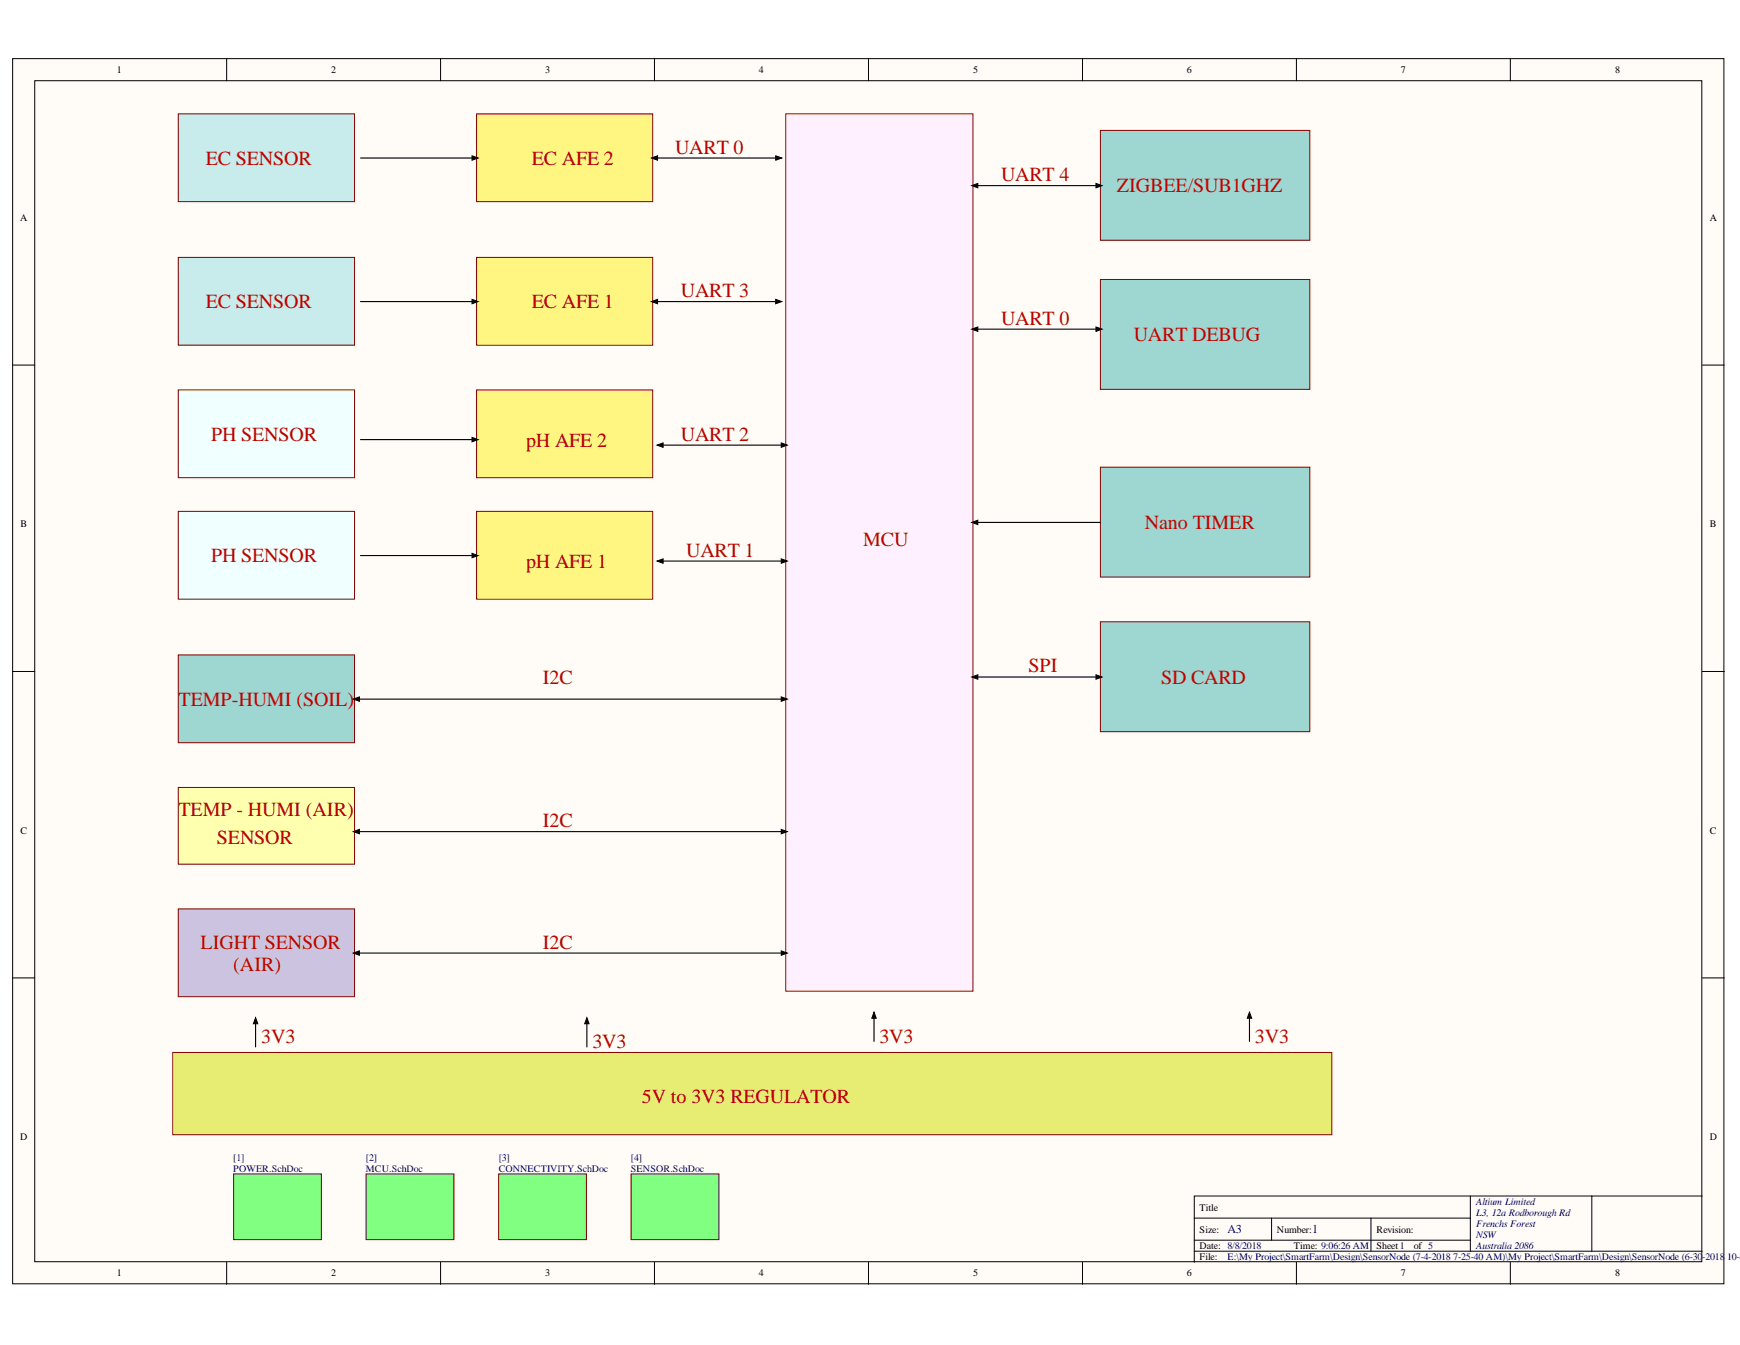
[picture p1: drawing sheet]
<svg xmlns="http://www.w3.org/2000/svg" width="279mm" height="216mm" viewBox="0 0 279 216" stroke-linecap="round" stroke-linejoin="round" font-family="sans-serif">
<g fill="#fffcf8" stroke="#000" stroke-width=".16">
<path d="M2 9.4h274.8v196.7h-274.8z"/>
<path d="M5.6 13h267.7v189.5h-267.7z"/>
</g>
<g fill="none" stroke="#000" stroke-width=".16">
<path d="M36.4 9.4v3.6M70.7 9.4v3.6M105.1 9.4v3.6M139.5 9.4v3.6M173.8 9.4v3.6M208.2 9.4v3.6M242.5 9.4v3.6M2 58.6h3.6M273.3 58.6h3.6M2 107.8h3.6M273.3 107.8h3.6M2 157h3.6"/>
<path d="M273.3 157h3.6M191.8 195.5h44.3M191.8 199.1h44.3M204.2 195.5v3.6M220.1 195.5v5.3M236.1 192v8.8M255.6 192h-63.8v10.6M273.3 192h-17.7v8.8M36.4 202.6v3.6M70.7 202.6v3.6M105.1 202.6v3.6M139.5 202.6v3.6"/>
<path d="M173.8 202.6v3.6M191.8 200.8h81.5M208.2 202.6v3.6M242.5 202.6v3.6"/>
</g>
<path d="M176.7 44.9h33.6v17.6h-33.6z" fill="#9ed7d2" stroke="#800000" stroke-width=".16"/>
<path d="M126.2 18.3h30v140.8h-30z" fill="#fff0ff" stroke="#800000" stroke-width=".16"/>
<path d="M76.5 82.1h28.3v14.1h-28.3z" fill="#fff681" stroke="#800000" stroke-width=".16"/>
<path d="M57.9 89.2h18.6M105.8 90.1h20.4" fill="none" stroke="#000" stroke-width=".18"/>
<path d="M75.8 88.8l1 .4-1 .3zM105.5 90.1l1-.4v.7zM125.4 89.7l1 .4-1 .3z" fill="#000"/>
<path d="M75.8 88.8l1 .4-1 .3zM105.5 90.1l1-.4v.7zM125.4 89.7l1 .4-1 .3z" fill="none" stroke="#000" stroke-width=".16"/>
<path d="M28.6 145.9h28.3v14.1h-28.3z" fill="#ccc3e1" stroke="#800000" stroke-width=".16"/>
<path d="M28.6 126.4h28.3v12.3h-28.3z" fill="#ffffb0" stroke="#800000" stroke-width=".16"/>
<path d="M28.6 41.3h28.3v14.1h-28.3z" fill="#c8ebeb" stroke="#800000" stroke-width=".16"/>
<path d="M28.6 82.1h28.3v14.1h-28.3z" fill="#f0ffff" stroke="#800000" stroke-width=".16"/>
<path d="M57 133.5h69.2" fill="none" stroke="#000" stroke-width=".18"/>
<path d="M56.7 133.5l1-.4v.7zM125.4 133.1l1 .4-1 .3z" fill="#000"/>
<path d="M56.7 133.5l1-.4v.7zM125.4 133.1l1 .4-1 .3z" fill="none" stroke="#000" stroke-width=".16"/>
<path d="M176.7 20.9h33.6v17.7h-33.6z" fill="#9ed7d2" stroke="#800000" stroke-width=".16"/>
<path d="M156.3 29.8h20.4M156.3 52.8h20.4M105.8 71.5h20.4" fill="none" stroke="#000" stroke-width=".18"/>
<path d="M156 29.8l1-.4v.8zM176 29.4l1 .4-1 .4zM156 52.8l1-.3v.7zM176 52.5l1 .3-1 .4zM105.5 71.5l1-.4v.7zM125.4 71.1l1 .4-1 .3z" fill="#000"/>
<path d="M156 29.8l1-.4v.8zM176 29.4l1 .4-1 .4zM156 52.8l1-.3v.7zM176 52.5l1 .3-1 .4zM105.5 71.5l1-.4v.7zM125.4 71.1l1 .4-1 .3z" fill="none" stroke="#000" stroke-width=".16"/>
<path d="M28.6 105.1h28.3v14.1h-28.3z" fill="#9ed7d2" stroke="#800000" stroke-width=".16"/>
<path d="M57 112.2h69.2" fill="none" stroke="#000" stroke-width=".18"/>
<path d="M56.7 112.2l1-.3v.7zM125.4 111.9l1 .3-1 .4z" fill="#000"/>
<path d="M56.7 112.2l1-.3v.7zM125.4 111.9l1 .3-1 .4z" fill="none" stroke="#000" stroke-width=".16"/>
<path d="M27.7 168.9h186.2v13.2h-186.2z" fill="#e7ec73" stroke="#800000" stroke-width=".16"/>
<path d="M41 163.6v4.5M94.2 163.6v4.5M140.3 162.7v4.5M200.6 162.7v4.5" fill="none" stroke="#000" stroke-width=".18"/>
<path d="M41 163.4l.4 .9h-.7zM94.2 163.4l.4 .9h-.7zM140.3 162.5l.4 .9h-.7zM200.6 162.5l.4 .9h-.7z" fill="#000"/>
<path d="M41 163.4l.4 .9h-.7zM94.2 163.4l.4 .9h-.7zM140.3 162.5l.4 .9h-.7zM200.6 162.5l.4 .9h-.7z" fill="none" stroke="#000" stroke-width=".16"/>
<path d="M176.7 75h33.6v17.6h-33.6z" fill="#9ed7d2" stroke="#800000" stroke-width=".16"/>
<path d="M156.3 83.9h20.4" fill="none" stroke="#000" stroke-width=".18"/>
<path d="M156 83.9l1-.4v.7z" fill="#000"/>
<path d="M156 83.9l1-.4v.7z" fill="none" stroke="#000" stroke-width=".16"/>
<path d="M76.5 62.6h28.3v14.1h-28.3z" fill="#fff681" stroke="#800000" stroke-width=".16"/>
<path d="M57.9 70.6h18.6" fill="none" stroke="#000" stroke-width=".18"/>
<path d="M75.8 70.2l1 .4-1 .3z" fill="#000"/>
<path d="M75.8 70.2l1 .4-1 .3z" fill="none" stroke="#000" stroke-width=".16"/>
<path d="M28.6 62.6h28.3v14.1h-28.3z" fill="#f0ffff" stroke="#800000" stroke-width=".16"/>
<path d="M76.5 41.3h28.3v14.1h-28.3z" fill="#fff681" stroke="#800000" stroke-width=".16"/>
<path d="M57.9 48.4h18.6M104.9 48.4h20.4" fill="none" stroke="#000" stroke-width=".18"/>
<path d="M75.8 48.1l1 .3-1 .4zM104.6 48.4l1-.3v.7zM124.6 48.1l.9 .3-.9 .4z" fill="#000"/>
<path d="M75.8 48.1l1 .3-1 .4zM104.6 48.4l1-.3v.7zM124.6 48.1l.9 .3-.9 .4z" fill="none" stroke="#000" stroke-width=".16"/>
<path d="M28.6 18.3h28.3v14.1h-28.3z" fill="#c8ebeb" stroke="#800000" stroke-width=".16"/>
<path d="M76.5 18.3h28.3v14.1h-28.3z" fill="#fff681" stroke="#800000" stroke-width=".16"/>
<path d="M57.9 25.4h18.6M104.9 25.4h20.4" fill="none" stroke="#000" stroke-width=".18"/>
<path d="M75.8 25l1 .4-1 .3zM104.6 25.4l1-.4v.7zM124.6 25l.9 .4-.9 .3z" fill="#000"/>
<path d="M75.8 25l1 .4-1 .3zM104.6 25.4l1-.4v.7zM124.6 25l.9 .4-.9 .3z" fill="none" stroke="#000" stroke-width=".16"/>
<path d="M176.7 99.8h33.6v17.6h-33.6z" fill="#9ed7d2" stroke="#800000" stroke-width=".16"/>
<path d="M156.3 108.7h20.4M57 153h69.2" fill="none" stroke="#000" stroke-width=".18"/>
<path d="M156 108.7l1-.4v.7zM176 108.3l1 .4-1 .3zM56.7 153l1-.4v.7zM125.4 152.6l1 .4-1 .3z" fill="#000"/>
<path d="M156 108.7l1-.4v.7zM176 108.3l1 .4-1 .3zM56.7 153l1-.4v.7zM125.4 152.6l1 .4-1 .3z" fill="none" stroke="#000" stroke-width=".16"/>
<g fill="#80ff80" stroke="#800000" stroke-width=".16">
<path d="M37.5 188.4h14.1v10.6h-14.1z"/>
<path d="M58.8 188.4h14.1v10.6h-14.1z"/>
<path d="M80.1 188.4h14.1v10.6h-14.1z"/>
<path d="M101.3 188.4h14.1v10.6h-14.1z"/>
</g>
<g font-size="3.2" fill="#bf0000">
<text x="33.1" y="26.5">EC SENSOR</text>
<text x="85.4" y="26.5">EC AFE 2</text>
<text x="108.4" y="24.7">UART 0</text>
<text x="160.7" y="29.1">UART 4</text>
<text x="179.3" y="30.9">ZIGBEE/SUB1GHZ</text>
<text x="109.3" y="47.7">UART 3</text>
<text x="33.1" y="49.5">EC SENSOR</text>
<text x="85.4" y="49.5">EC AFE 1</text>
<text x="160.7" y="52.2">UART 0</text>
<text x="182.1" y="54.8">UART DEBUG</text>
<text x="33.9" y="70.8">PH SENSOR</text>
<text x="84.5" y="71.7">pH AFE 2</text>
<text x="109.3" y="70.8">UART 2</text>
<text x="110.2" y="89.3">UART 1</text>
<text x="138.6" y="87.6">MCU</text>
<text x="183.8" y="85">Nano TIMER</text>
<text x="33.9" y="90.3">PH SENSOR</text>
<text x="84.5" y="91.1">pH AFE 1</text>
<text x="165.1" y="107.9">SPI</text>
<text x="28.7" y="113.3">TEMP-HUMI (SOIL)</text>
<text x="87.2" y="109.7">I2C</text>
<text x="186.5" y="109.7">SD CARD</text>
<text x="28.7" y="131">TEMP - HUMI (AIR)</text>
<text x="34.8" y="135.4">SENSOR</text>
<text x="87.2" y="132.8">I2C</text>
<text x="32.2" y="152.3">LIGHT SENSOR</text>
<text x="37.5" y="155.9">(AIR)</text>
<text x="87.2" y="152.3">I2C</text>
<text x="41.9" y="167.4">3V3</text>
<text x="141.2" y="167.4">3V3</text>
<text x="201.5" y="167.4">3V3</text>
<text x="95.1" y="168.2">3V3</text>
<text x="103.1" y="177.1">5V to 3V3 REGULATOR</text>
</g>
<g font-size="1.9" fill="#000080">
<text x="197.1" y="198">A3</text>
<text x="210.7" y="198">1</text>
</g>
<g font-size="1.6">
<text x="18.8" y="11.8">1</text>
<text x="53.2" y="11.8">2</text>
<text x="87.5" y="11.8">3</text>
<text x="121.8" y="11.8">4</text>
<text x="156.3" y="11.8">5</text>
<text x="190.6" y="11.8">6</text>
<text x="224.9" y="11.8">7</text>
<text x="259.3" y="11.8">8</text>
<text x="3.2" y="35.4">A</text>
<text x="274.6" y="35.4">A</text>
<text x="3.3" y="84.6">B</text>
<text x="274.6" y="84.6">B</text>
<text x="3.3" y="133.8">C</text>
<text x="274.6" y="133.8">C</text>
<text x="3.2" y="183">D</text>
<text x="274.6" y="183">D</text>
<text x="192.6" y="194.3">Title</text>
<text x="192.6" y="197.9">Size:</text>
<text x="205.1" y="197.9">Number:</text>
<text x="221" y="197.9">Revision:</text>
<text x="192.6" y="200.5">Date: 8/8/2018</text>
<text x="192.6" y="202.3">File:</text>
<text x="207.8" y="200.5">Time: 9:06:26 AM</text>
<text x="221" y="200.5">Sheet1</text>
<text x="227" y="200.5">of 5</text>
<text x="18.8" y="204.9">1</text>
<text x="53.2" y="204.9">2</text>
<text x="87.5" y="204.9">3</text>
<text x="121.8" y="204.9">4</text>
<text x="156.3" y="204.9">5</text>
<text x="190.6" y="204.9">6</text>
<text x="224.9" y="204.9">7</text>
<text x="259.3" y="204.9">8</text>
</g>
<g font-size="1.6" fill="#000080">
<text x="37.5" y="186.3">[1]</text>
<text x="37.5" y="188.1">POWER.SchDoc</text>
<text x="58.8" y="186.3">[2]</text>
<text x="58.8" y="188.1">MCU.SchDoc</text>
<text x="80.1" y="186.3">[3]</text>
<text x="80.1" y="188.1">CONNECTIVITY.SchDoc</text>
<text x="101.3" y="186.3">[4]</text>
<text x="101.3" y="188.1">SENSOR.SchDoc</text>
<text x="237" y="193.4">Altium Limited</text>
<text x="237" y="195.2">L3, 12a Rodborough Rd</text>
<text x="237" y="197">Frenchs Forest</text>
<text x="197.1" y="202.3">E:\My Project\SmartFarm\Design\SensorNode (7-4-2018</text>
<text x="233.4" y="202.3">7-25-40 AM)\My Project\SmartFarm\Design\SensorNode (6-30</text>
<text x="237" y="198.7">NSW</text>
<text x="237" y="200.5">Australia 2086</text>
<text x="273.3" y="202.3">-2018</text>
<text x="277.3" y="202.3">10-46</text>
</g>
</svg>
